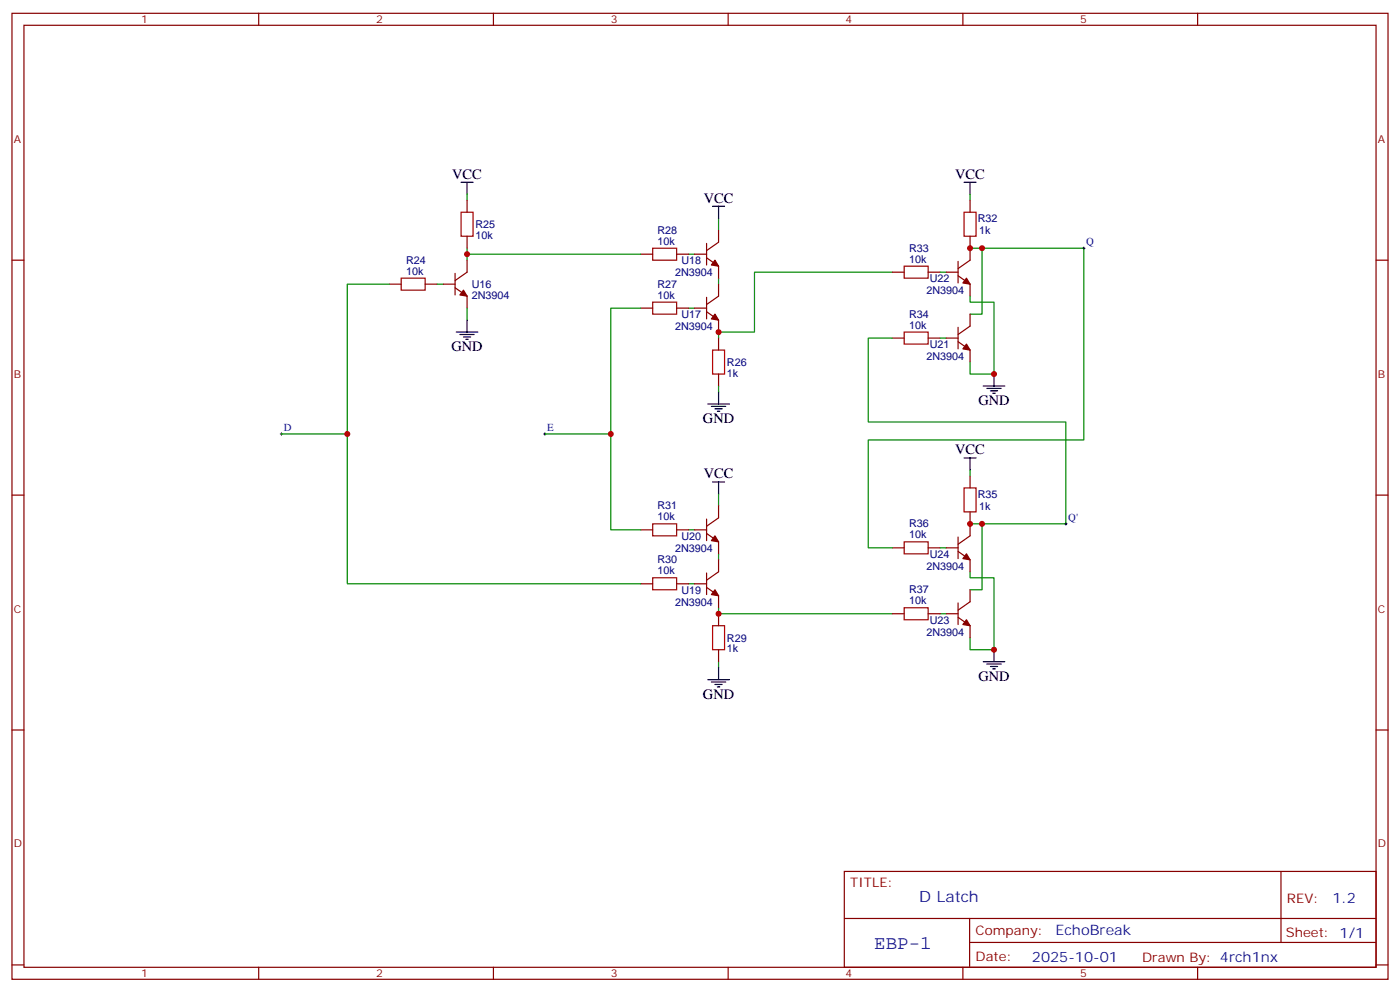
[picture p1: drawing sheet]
<svg xmlns="http://www.w3.org/2000/svg" width="412mm" height="292mm" viewBox="0 0 412 292" stroke-linecap="round" stroke-linejoin="round" font-family="sans-serif">
<g fill="none" stroke="#870000" stroke-width=".35">
<path d="M3.5 3.9h405.4v284.4h-405.4zM7.1 7.4h398.2v277.3h-398.2zM76.2 3.9v3.5M145.3 3.9v3.5M214.5 3.9v3.5M283.6 3.9v3.5M352.8 3.9v3.5M137.6 58.9v3.6M285.8 58.9v3.6M3.5 76.6h3.6M137.6 69.5v3.6M137.6 76.6v3.5l-3.5 2.5"/>
<path d="M188.7 74.8h3.6M199.3 74.8h3.5M204.6 74.8h3.5M208.1 75.9l3.6 2.5v3.5M208.1 71.6v6.4M211.7 67.8v3.5l-3.6 2.5M282.2 76.9v6.4M285.8 69.5v7.1l-3.6 2.5M405.3 76.6h3.6M114.7 83.6h3.5M125.2 83.6h3.6M130.5 83.6h3.6"/>
<path d="M134.1 84.7l3.5 2.5v3.5M134.1 80.5v6.3M188.7 90.7h3.6M199.3 90.7h3.5M204.6 90.7h3.5M208.1 91.8l3.6 2.4v3.6M208.1 87.5v6.4M211.7 83.6v3.6l-3.6 2.4M211.7 99.5v3.5M262.8 80.1h3.5M262.8 99.5h3.5M273.4 80.1h3.5"/>
<path d="M273.4 99.5h3.5M278.7 80.1h3.5M278.7 99.5h3.5M282.2 81.2l3.6 2.4v3.6M282.2 96.3v6.4M285.8 92.5v3.5l-3.6 2.5M211.7 110.1v3.5M282.2 100.6l3.6 2.4v3.6M3.5 145.7h3.6M188.7 156h3.6M199.3 156h3.5M204.6 156h3.5"/>
<path d="M208.1 157l3.6 2.5v3.5M208.1 152.8v6.3M211.7 148.9v3.5l-3.6 2.5M282.2 158.1v6.3M285.8 140.1v3.5M285.8 150.7v7l-3.6 2.5M405.3 145.7h3.6M188.7 171.8h3.6M199.3 171.8h3.5M204.6 171.8h3.5M208.1 172.9l3.6 2.5v3.5M208.1 168.7v6.3"/>
<path d="M211.7 164.8v3.5l-3.6 2.5M262.8 161.3h3.5M273.4 161.3h3.5M278.7 161.3h3.5M282.2 162.3l3.6 2.5v3.5M282.2 177.5v6.3M285.8 173.6v3.5l-3.6 2.5M211.7 180.7v3.5M211.7 191.2v3.6M262.8 180.7h3.5M273.4 180.7h3.5M278.7 180.7h3.5"/>
<path d="M282.2 181.7l3.6 2.5v3.5M3.5 214.9h3.6M405.3 214.9h3.6M248.7 256.5h156.6v28.2h-156.6zM377.3 256.5v20.9M248.7 270.4h156.5M285.6 277.4h119.6M285.6 270.4v14.1M3.5 284h3.6M76.2 284.7v3.6M145.3 284.7v3.6M214.5 284.7v3.6"/>
<path d="M283.6 284.7v3.6M352.8 284.7v3.6M405.3 284h3.6"/>
</g>
<g fill="none" stroke="#008700" stroke-width=".35">
<path d="M137.6 57.2v1.7M285.8 57.2v1.7M137.6 73.1v3.5M137.6 74.8h51.1M202.8 74.8h1.8M211.7 64.2v3.6M285.8 73.1h3.5v19.4h-3.5M289.3 73.1h30v56.4h-63.5v31.8h7M114.7 83.6h-12.4v88.2h86.4M128.8 83.6h1.7M137.6 90.7v3.5M188.7 90.7h-8.8v65.3h8.8"/>
<path d="M202.8 90.7h1.8M211.7 81.9v1.7M262.8 80.1h-40.6v17.7h-10.5v1.7M262.8 99.5h-7v24.7h58.2v30h-24.7M276.9 99.5h1.8M276.9 80.1h1.8M285.8 87.2v1.7h7v21.2h-7v-3.5M211.7 113.6v1.8M82.9 127.7h19.4M160.5 127.7h19.4M285.8 138.3v1.8M202.8 156h1.8"/>
<path d="M211.7 145.4v3.5M285.8 154.2h3.5v19.4h-3.5M202.8 171.8h1.8M211.7 178.9v1.8h51.1M211.7 163v1.8M276.9 161.3h1.8M285.8 168.3v1.8h7v21.1h-7v-3.5M211.7 194.8v1.7M276.9 180.7h1.8"/>
</g>
<g fill="none" stroke="#000" stroke-width=".35">
<path d="M135.8 53.7h3.5M137.6 53.7v3.5M284 53.7h3.5M285.8 53.7v3.5M209.9 60.7h3.5M211.7 60.7v3.5M134.4 97.8h6.4M135.5 98.5h4.2M136.5 99.2h2.1M137.2 99.9h.7M137.6 94.2v3.6M208.5 118.9h6.3"/>
<path d="M209.5 119.6h4.3M211.7 115.4v3.5M289.6 113.6h6.4M290.7 114.3h4.2M291.7 115h2.2M292.5 115.7h.7M292.8 110.1v3.5M210.6 120.3h2.1M211.3 121h.7M284 134.8h3.5M285.8 134.8v3.5M209.9 141.9h3.5"/>
<path d="M211.7 141.9v3.5M211.7 196.5v3.6M289.6 194.8h6.4M290.7 195.5h4.2M291.7 196.2h2.2M292.5 196.9h.7M292.8 191.2v3.6M208.5 200.1h6.3M209.5 200.8h4.3M210.6 201.5h2.1M211.3 202.2h.7"/>
</g>
<g fill="#870000" stroke="#870000" stroke-width=".35">
<path d="M136.5 85.4l1.1 1.8-2.1-.4z"/>
<path d="M210.6 92.5l1.1 1.7-2.2-.3z"/>
<path d="M210.6 76.6l1.1 1.8-2.2-.4z"/>
<path d="M210.6 173.6l1.1 1.8-2.2-.4z"/>
<path d="M210.6 157.7l1.1 1.8-2.2-.4z"/>
<path d="M284.7 101.3l1.1 1.7-2.2-.3z"/>
<path d="M284.7 81.9l1.1 1.7-2.2-.3z"/>
<path d="M284.7 182.4l1.1 1.8-2.2-.4z"/>
<path d="M284.7 163l1.1 1.8-2.2-.4z"/>
</g>
<g fill="none" stroke="#a10000" stroke-width=".35">
<path d="M135.8 62.5h3.5v7h-3.5zM192.3 73.1h7v3.5h-7zM266.3 78.4h7.1v3.5h-7.1zM284 62.5h3.5v7h-3.5zM118.2 81.9h7v3.5h-7zM192.3 88.9h7v3.6h-7zM266.3 97.8h7.1v3.5h-7.1zM209.9 103h3.5v7.1h-3.5zM192.3 154.2h7v3.5h-7zM266.3 159.5h7.1v3.5h-7.1zM284 143.6h3.5v7.1h-3.5zM192.3 170.1h7v3.5h-7z"/>
<path d="M266.3 178.9h7.1v3.5h-7.1zM209.9 184.2h3.5v7h-3.5z"/>
</g>
<path d="M318.9 73.1h.7M319.3 72.7v.7M82.5 127.7h.8M82.9 127.4v.7M160.2 127.7h.7M160.5 127.4v.7M313.6 154.2h.7M314 153.8v.8" fill="none" stroke="#000" stroke-width=".29"/>
<g fill="#c00">
<circle cx="285.8" cy="73.1" r=".88"/>
<circle cx="292.8" cy="110.1" r=".88"/>
<circle cx="285.8" cy="154.2" r=".88"/>
<circle cx="292.8" cy="191.2" r=".88"/>
<circle cx="102.3" cy="127.7" r=".88"/>
<circle cx="179.9" cy="127.7" r=".88"/>
<circle cx="137.6" cy="74.8" r=".88"/>
<circle cx="211.7" cy="97.8" r=".88"/>
<circle cx="211.7" cy="180.7" r=".88"/>
<circle cx="289.3" cy="73.1" r=".88"/>
<circle cx="289.3" cy="154.2" r=".88"/>
</g>
<text font-size="5.6" fill="#00f" x="257.5" y="279.4">EBP-1</text>
<text font-size="4.6" fill="#00f" x="270.8" y="265.5">D Latch</text>
<g font-size="4.2">
<text x="133.2" y="52.6">VCC</text>
<text x="281.4" y="52.6">VCC</text>
<text x="207.3" y="59.6">VCC</text>
<text x="133" y="103.4">GND</text>
<text x="288.2" y="119.3">GND</text>
<text x="207.1" y="124.6">GND</text>
<text x="281.4" y="133.7">VCC</text>
<text x="207.3" y="140.8">VCC</text>
<text x="288.2" y="200.4">GND</text>
<text x="207.1" y="205.7">GND</text>
</g>
<g font-size="4.2" fill="#00f">
<text x="392.5" y="265.8">1.2</text>
<text x="310.9" y="275.3">EchoBreak</text>
<text x="304" y="283.1">2025-10-01</text>
</g>
<g font-size="3.9" fill="#800">
<text x="250.5" y="261.1">TITLE:</text>
<text x="379.1" y="265.8">REV:</text>
<text x="287.4" y="275.3">Company:</text>
<text x="378.7" y="275.9">Sheet: 1/1</text>
<text x="287.4" y="283">Date:</text>
<text x="336.4" y="283.1">Drawn By: 4rch1nx</text>
</g>
<g font-size="3.2" fill="#800">
<text x="41.6" y="6.9">1</text>
<text x="110.8" y="6.9">2</text>
<text x="179.9" y="6.9">3</text>
<text x="249.1" y="6.9">4</text>
<text x="318.2" y="6.9">5</text>
<text x="4.1" y="42">A</text>
<text x="405.9" y="42">A</text>
<text x="4.1" y="111.2">B</text>
<text x="405.9" y="111.2">B</text>
<text x="4.1" y="180.3">C</text>
<text x="405.9" y="180.3">C</text>
<text x="4.1" y="249.4">D</text>
<text x="405.9" y="249.4">D</text>
<text x="41.6" y="287.7">1</text>
<text x="110.8" y="287.7">2</text>
<text x="179.9" y="287.7">3</text>
<text x="249.1" y="287.7">4</text>
<text x="318.2" y="287.7">5</text>
</g>
<g font-size="3.2" fill="#000080">
<text x="288" y="65.4">R32</text>
<text x="140.1" y="70.3">10k</text>
<text x="140.1" y="67.1">R25</text>
<text x="193.7" y="68.8">R28</text>
<text x="288.4" y="68.9">1k</text>
<text x="119.6" y="77.6">R24</text>
<text x="193.7" y="72">10k</text>
<text x="200.7" y="77.7">U18</text>
<text x="267.8" y="77.3">10k</text>
<text x="267.8" y="74.1">R33</text>
<text x="119.6" y="80.8">10k</text>
<text x="198.8" y="81.2">2N3904</text>
<text x="273.9" y="83">U22</text>
<text x="139" y="88">2N3904</text>
<text x="139" y="84.8">U16</text>
<text x="193.7" y="87.9">10k</text>
<text x="193.7" y="84.7">R27</text>
<text x="272.9" y="86.5">2N3904</text>
<text x="200.7" y="93.6">U17</text>
<text x="267.8" y="93.5">R34</text>
<text x="198.8" y="97.1">2N3904</text>
<text x="267.8" y="96.7">10k</text>
<text x="214.1" y="107.7">R26</text>
<text x="272.9" y="105.9">2N3904</text>
<text x="273.9" y="102.4">U21</text>
<text x="214.1" y="110.9">1k</text>
<text x="193.7" y="150">R31</text>
<text x="288" y="146.5">R35</text>
<text x="193.7" y="153.1">10k</text>
<text x="267.8" y="155.3">R36</text>
<text x="288.4" y="150.1">1k</text>
<text x="200.7" y="158.9">U20</text>
<text x="267.8" y="158.4">10k</text>
<text x="193.7" y="165.8">R30</text>
<text x="198.8" y="162.4">2N3904</text>
<text x="272.9" y="167.7">2N3904</text>
<text x="273.9" y="164.2">U24</text>
<text x="193.7" y="169">10k</text>
<text x="198.8" y="178.3">2N3904</text>
<text x="200.7" y="174.7">U19</text>
<text x="267.8" y="177.8">10k</text>
<text x="267.8" y="174.7">R37</text>
<text x="273.9" y="183.6">U23</text>
<text x="214.1" y="188.8">R29</text>
<text x="272.9" y="187.1">2N3904</text>
<text x="214.1" y="192">1k</text>
</g>
<g font-size="3.2" fill="#00f">
<text x="320" y="72.2">Q</text>
<text x="83.6" y="126.9">D</text>
<text x="161.2" y="126.9">E</text>
<text x="314.7" y="153.3">Q'</text>
</g>
</svg>
